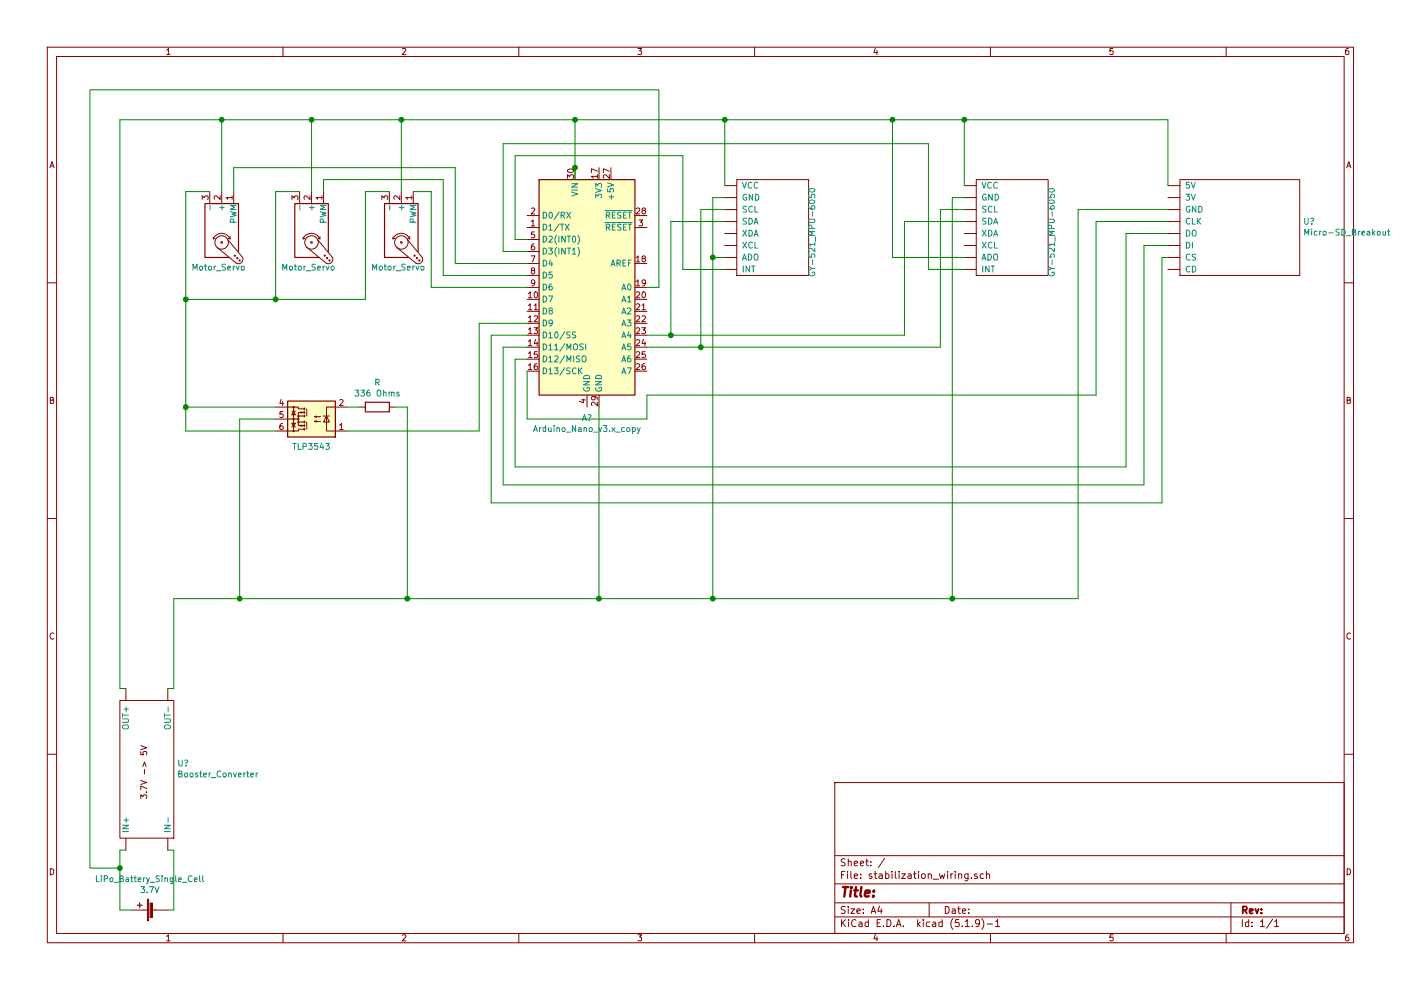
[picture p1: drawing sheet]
EESchema Schematic File Version 4
EELAYER 30 0
EELAYER END
$Descr A4 11693 8268
encoding utf-8
Sheet 1 1
Title ""
Date ""
Rev ""
Comp ""
Comment1 ""
Comment2 ""
Comment3 ""
Comment4 ""
$EndDescr
$Comp
L Relay_SolidState:TLP3543 U?
U 1 1
P 2600 3500
F 0 "U?" H 2600 3825 50  0001 C CNN
F 1 "TLP3543" H 2600 3734 50  0000 C CNN
F 2 "Package_DIP:DIP-6_W7.62mm" H 2600 3200 50  0001 C CNN
F 3 "https://toshiba.semicon-storage.com/info/docget.jsp?did=12660&prodName=TLP3543" H 2600 3500 50  0001 C CNN
	1    2600 3500
	-1   0    0    1   
$EndComp
$Comp
L Device:R R
U 1 1
P 3150 3400
F 0 "R" V 2943 3400 50  0000 C CNN
F 1 "336 Ohms" V 3034 3400 50  0000 C CNN
F 2 "" V 3080 3400 50  0001 C CNN
F 3 "~" H 3150 3400 50  0001 C CNN
	1    3150 3400
	0    1    1    0   
$EndComp
$Comp
L Device:Battery_Cell LiPo_Battery_Single_Cell
U 1 1
P 1300 7600
F 0 "LiPo_Battery_Single_Cell" V 1555 7650 50  0000 C CNN
F 1 "3.7V" V 1464 7650 50  0000 C CNN
F 2 "" V 1300 7660 50  0001 C CNN
F 3 "~" V 1300 7660 50  0001 C CNN
	1    1300 7600
	0    -1   -1   0   
$EndComp
$Comp
L Motor:Motor_Servo M?
U 1 1
P 3350 1900
F 0 "M?" H 3682 1965 50  0001 L CNN
F 1 "Motor_Servo" V 3682 1874 50  0000 C CNN
F 2 "" H 3350 1710 50  0001 C CNN
F 3 "http://forums.parallax.com/uploads/attachments/46831/74481.png" H 3350 1710 50  0001 C CNN
	1    3350 1900
	0    1    1    0   
$EndComp
$Comp
L Motor:Motor_Servo M?
U 1 1
P 2600 1900
F 0 "M?" H 2932 1965 50  0001 L CNN
F 1 "Motor_Servo" V 2932 1874 50  0000 C CNN
F 2 "" H 2600 1710 50  0001 C CNN
F 3 "http://forums.parallax.com/uploads/attachments/46831/74481.png" H 2600 1710 50  0001 C CNN
	1    2600 1900
	0    1    1    0   
$EndComp
$Comp
L Motor:Motor_Servo M?
U 1 1
P 1850 1900
F 0 "M?" H 2182 1965 50  0001 L CNN
F 1 "Motor_Servo" V 2182 1874 50  0000 C CNN
F 2 "" H 1850 1710 50  0001 C CNN
F 3 "http://forums.parallax.com/uploads/attachments/46831/74481.png" H 1850 1710 50  0001 C CNN
	1    1850 1900
	0    1    1    0   
$EndComp
Wire Wire Line
	1100 7600 1000 7600
Wire Wire Line
	1400 7600 1450 7600
Wire Wire Line
	1000 7600 1000 7250
Wire Wire Line
	1450 7600 1450 7100
Wire Wire Line
	1000 1000 1850 1000
Wire Wire Line
	1000 1000 1000 5750
Wire Wire Line
	9750 1000 9750 1550
Wire Wire Line
	8050 1550 8050 1000
Connection ~ 8050 1000
Wire Wire Line
	8050 1000 9750 1000
Wire Wire Line
	6050 1550 6050 1000
Connection ~ 6050 1000
Wire Wire Line
	6050 1000 7450 1000
Wire Wire Line
	9750 1850 9150 1850
Wire Wire Line
	9150 1850 9150 3300
Wire Wire Line
	9150 3300 5400 3300
Wire Wire Line
	9400 3900 9400 1950
Wire Wire Line
	9400 1950 9750 1950
Wire Wire Line
	9550 4050 9550 2050
Wire Wire Line
	9550 2050 9750 2050
Wire Wire Line
	9700 4200 9700 2150
Wire Wire Line
	9700 2150 9750 2150
Wire Wire Line
	9750 1750 9000 1750
Wire Wire Line
	9000 1750 9000 5000
Wire Wire Line
	5400 2800 5600 2800
Wire Wire Line
	5600 2800 5600 1850
Wire Wire Line
	5600 1850 6050 1850
Wire Wire Line
	5600 2800 7550 2800
Wire Wire Line
	7550 2800 7550 1850
Wire Wire Line
	7550 1850 8050 1850
Connection ~ 5600 2800
Wire Wire Line
	5400 2900 5850 2900
Wire Wire Line
	5850 2900 5850 1750
Wire Wire Line
	5850 1750 6050 1750
Wire Wire Line
	5850 2900 7850 2900
Wire Wire Line
	7850 2900 7850 1750
Wire Wire Line
	7850 1750 8050 1750
Connection ~ 5850 2900
Wire Wire Line
	6050 1650 5950 1650
Wire Wire Line
	8050 1650 7950 1650
Wire Wire Line
	7950 1650 7950 5000
Wire Wire Line
	5950 1650 5950 2150
Wire Wire Line
	1000 7250 750  7250
Wire Wire Line
	750  7250 750  750 
Wire Wire Line
	750  750  5500 750 
Wire Wire Line
	5500 750  5500 2400
Wire Wire Line
	5500 2400 5400 2400
Connection ~ 1000 7250
Wire Wire Line
	1000 7250 1000 7100
Wire Wire Line
	1850 1000 1850 1600
Connection ~ 1850 1000
Wire Wire Line
	1850 1000 2600 1000
Wire Wire Line
	2600 1000 2600 1600
Connection ~ 2600 1000
Wire Wire Line
	2600 1000 3350 1000
Wire Wire Line
	3350 1000 3350 1600
Connection ~ 3350 1000
Wire Wire Line
	3350 1000 4800 1000
Wire Wire Line
	1750 1600 1550 1600
Wire Wire Line
	1550 1600 1550 2500
Wire Wire Line
	2500 1600 2300 1600
Wire Wire Line
	2300 1600 2300 2500
Wire Wire Line
	3250 1600 3050 1600
Wire Wire Line
	3050 1600 3050 2500
Wire Wire Line
	1450 5750 1450 5000
Wire Wire Line
	1450 5000 2000 5000
Wire Wire Line
	2300 3500 2000 3500
Wire Wire Line
	2000 3500 2000 5000
Wire Wire Line
	3050 2500 2300 2500
Connection ~ 2300 2500
Wire Wire Line
	2300 2500 1550 2500
Wire Wire Line
	1550 2500 1550 3400
Wire Wire Line
	1550 3600 2300 3600
Connection ~ 1550 2500
Wire Wire Line
	2300 3400 1550 3400
Connection ~ 1550 3400
Wire Wire Line
	1550 3400 1550 3600
Wire Wire Line
	4000 3600 2900 3600
Wire Wire Line
	2900 3400 3000 3400
Wire Wire Line
	1950 1600 1950 1400
Wire Wire Line
	2700 1600 2700 1500
Wire Wire Line
	3450 1600 3600 1600
Wire Wire Line
	2700 1500 3700 1500
Wire Wire Line
	1950 1400 3800 1400
Wire Wire Line
	9000 5000 7950 5000
Connection ~ 2000 5000
Connection ~ 5000 5000
Wire Wire Line
	5000 5000 3400 5000
Connection ~ 5950 5000
Wire Wire Line
	5950 5000 5000 5000
Connection ~ 7950 5000
Wire Wire Line
	3400 3400 3400 5000
Connection ~ 3400 5000
Wire Wire Line
	2000 5000 3400 5000
Wire Wire Line
	3300 3400 3400 3400
Wire Wire Line
	4800 1000 4800 1400
Connection ~ 4800 1000
Wire Wire Line
	4800 1000 6050 1000
$Comp
L arduino_nano_stab:Arduino_Nano_v3.x_copy A?
U 1 1
P 4900 2400
F 0 "A?" H 4900 1311 50  0000 C CNN
F 1 "Arduino_Nano_v3.x_copy" H 4900 1220 50  0000 C CNN
F 2 "Module:Arduino_Nano" H 4900 2400 50  0001 C CIN
F 3 "http://www.mouser.com/pdfdocs/Gravitech_Arduino_Nano3_0.pdf" H 4900 2400 50  0001 C CNN
	1    4900 2400
	1    0    0    -1  
$EndComp
Connection ~ 4800 1400
Wire Wire Line
	4800 1400 4800 1500
$Comp
L arduino_nano_stab:GY-521_MPU-6050 U?
U 1 1
P 6450 2350
F 0 "U?" H 6778 2851 50  0001 L CNN
F 1 "GY-521_MPU-6050" V 6778 2760 50  0000 C CNN
F 2 "" H 6450 2350 50  0001 C CNN
F 3 "" H 6450 2350 50  0001 C CNN
	1    6450 2350
	1    0    0    -1  
$EndComp
$Comp
L arduino_nano_stab:GY-521_MPU-6050 U?
U 1 1
P 8450 2350
F 0 "U?" H 8778 2851 50  0001 L CNN
F 1 "GY-521_MPU-6050" V 8778 2760 50  0000 C CNN
F 2 "" H 8450 2350 50  0001 C CNN
F 3 "" H 8450 2350 50  0001 C CNN
	1    8450 2350
	1    0    0    -1  
$EndComp
$Comp
L arduino_nano_stab:Micro-SD_Breakout U?
U 1 1
P 10350 2350
F 0 "U?" H 10878 2851 50  0000 L CNN
F 1 "Micro-SD_Breakout" H 10878 2760 50  0000 L CNN
F 2 "" H 10350 2350 50  0001 C CNN
F 3 "" H 10350 2350 50  0001 C CNN
	1    10350 2350
	1    0    0    -1  
$EndComp
Wire Wire Line
	6050 2250 5700 2250
Wire Wire Line
	5700 2250 5700 1300
Wire Wire Line
	5700 1300 4300 1300
Wire Wire Line
	4300 1300 4300 2000
Wire Wire Line
	4300 2000 4400 2000
Wire Wire Line
	4400 2100 4200 2100
Wire Wire Line
	4200 2100 4200 1200
Wire Wire Line
	4200 1200 7750 1200
Wire Wire Line
	7750 1200 7750 2250
Wire Wire Line
	7750 2250 8050 2250
$Comp
L arduino_nano_stab:Booster_Converter U?
U 1 1
P 1500 6450
F 0 "U?" V 1571 6472 50  0000 R CNN
F 1 "Booster_Converter" V 1480 6472 50  0000 R CNN
F 2 "" H 1500 6450 50  0001 C CNN
F 3 "" H 1500 6450 50  0001 C CNN
	1    1500 6450
	0    -1   -1   0   
$EndComp
Wire Wire Line
	1000 7100 1050 7100
Wire Wire Line
	1400 7100 1450 7100
Wire Wire Line
	1450 5750 1400 5750
Wire Wire Line
	1000 5750 1050 5750
Wire Wire Line
	5000 3400 5000 5000
Wire Wire Line
	4400 3100 4400 3500
Wire Wire Line
	4400 3500 5400 3500
Wire Wire Line
	5400 3500 5400 3300
Wire Wire Line
	4400 3000 4300 3000
Wire Wire Line
	4300 3000 4300 3900
Wire Wire Line
	4300 3900 9400 3900
Wire Wire Line
	4400 2900 4200 2900
Wire Wire Line
	4200 2900 4200 4050
Wire Wire Line
	4200 4050 9550 4050
Wire Wire Line
	4100 4200 4100 2800
Wire Wire Line
	4100 2800 4400 2800
Wire Wire Line
	4100 4200 9700 4200
Wire Wire Line
	4000 3600 4000 2700
Wire Wire Line
	4000 2700 4400 2700
Wire Wire Line
	3800 1400 3800 2200
Wire Wire Line
	3800 2200 4400 2200
Wire Wire Line
	3700 1500 3700 2300
Wire Wire Line
	3700 2300 4400 2300
Wire Wire Line
	3600 1600 3600 2400
Wire Wire Line
	3600 2400 4400 2400
Wire Wire Line
	7950 5000 5950 5000
Wire Wire Line
	6050 2150 5950 2150
Connection ~ 5950 2150
Wire Wire Line
	5950 2150 5950 5000
Wire Wire Line
	8050 2150 7450 2150
Wire Wire Line
	7450 2150 7450 1000
Connection ~ 7450 1000
Wire Wire Line
	7450 1000 8050 1000
$EndSCHEMATC
